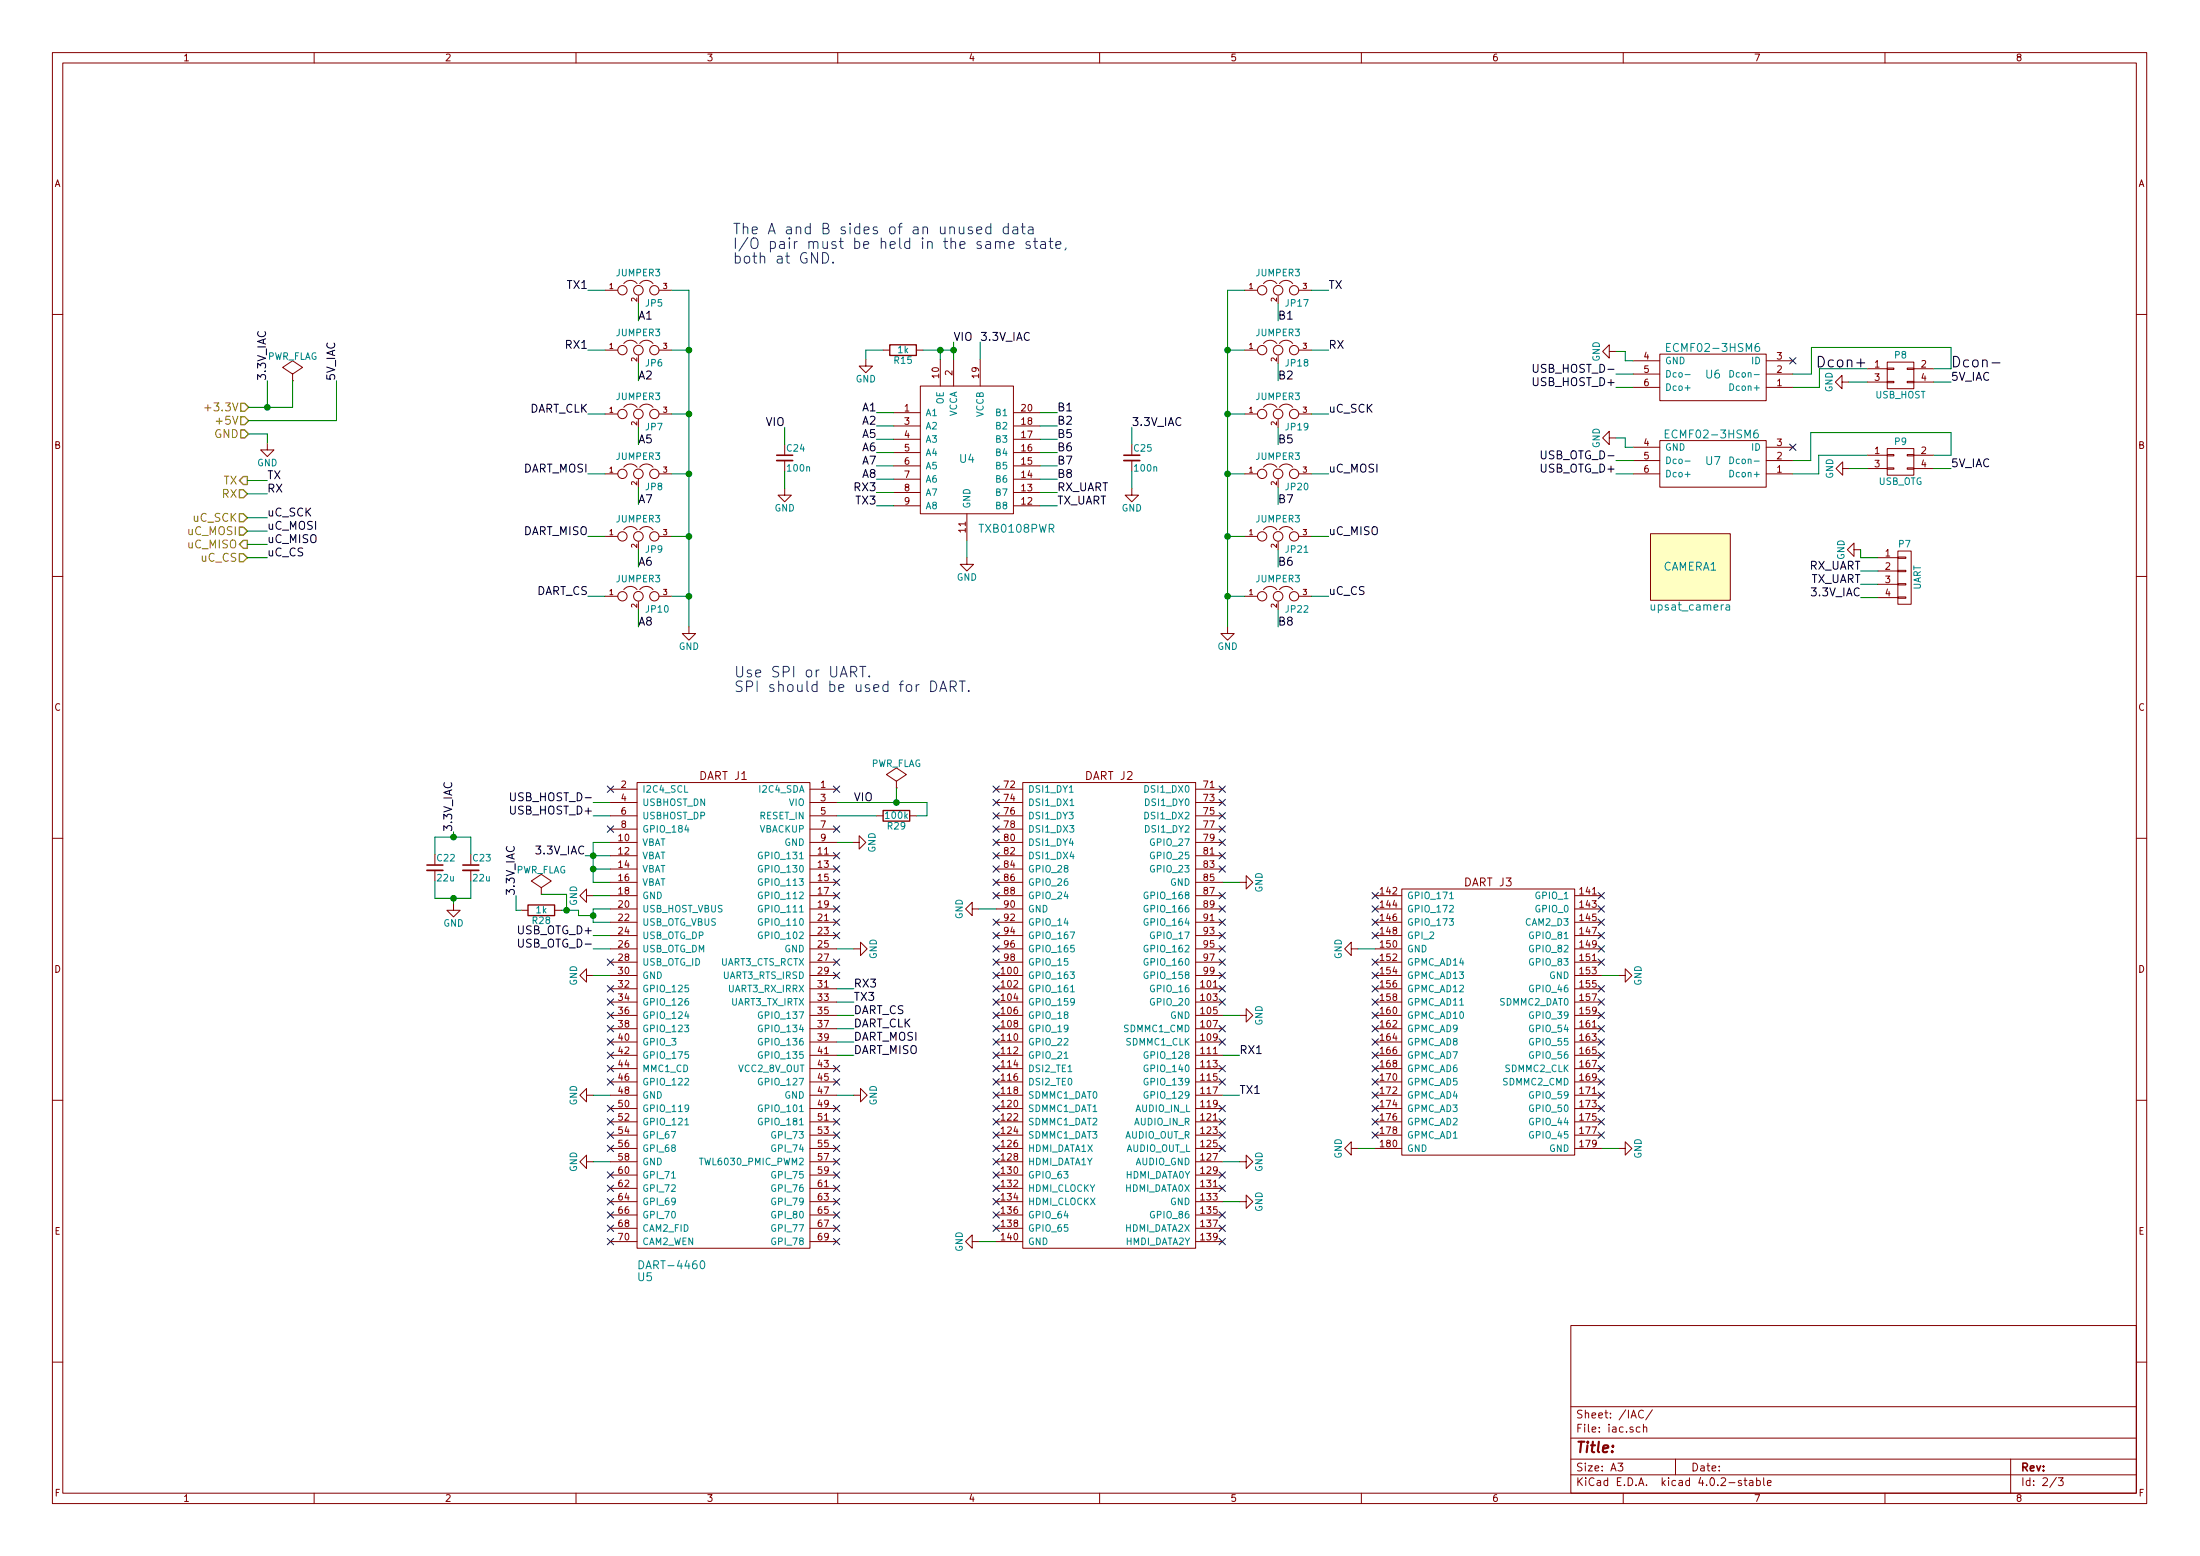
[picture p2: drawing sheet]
EESchema Schematic File Version 2
LIBS:obc_upsat
LIBS:Oscillators
LIBS:stm32
LIBS:power
LIBS:device
LIBS:transistors
LIBS:conn
LIBS:linear
LIBS:regul
LIBS:74xx
LIBS:cmos4000
LIBS:adc-dac
LIBS:memory
LIBS:xilinx
LIBS:microcontrollers
LIBS:dsp
LIBS:microchip
LIBS:analog_switches
LIBS:motorola
LIBS:texas
LIBS:intel
LIBS:audio
LIBS:interface
LIBS:digital-audio
LIBS:philips
LIBS:display
LIBS:cypress
LIBS:siliconi
LIBS:opto
LIBS:atmel
LIBS:contrib
LIBS:valves
LIBS:obc-cache
EELAYER 25 0
EELAYER END
$Descr A3 16535 11693
encoding utf-8
Sheet 2 3
Title ""
Date ""
Rev ""
Comp ""
Comment1 ""
Comment2 ""
Comment3 ""
Comment4 ""
$EndDescr
Text HLabel 1870 3060 0    60   Input ~ 0
+3.3V
Text HLabel 1870 3160 0    60   Input ~ 0
+5V
Text HLabel 1870 3260 0    60   Input ~ 0
GND
Text HLabel 1860 3610 0    60   Output ~ 0
TX
Text HLabel 1860 3710 0    60   Input ~ 0
RX
$Comp
L GND #PWR073
U 1 1
P 2010 3330
F 0 "#PWR073" H 2010 3080 50  0001 C CNN
F 1 "GND" H 2010 3180 50  0000 C CNN
F 2 "" H 2010 3330 50  0000 C CNN
F 3 "" H 2010 3330 50  0000 C CNN
	1    2010 3330
	1    0    0    -1  
$EndComp
$Comp
L CONN_01X04 P7
U 1 1
P 14320 4340
F 0 "P7" H 14320 4590 50  0000 C CNN
F 1 "UART" V 14420 4340 50  0000 C CNN
F 2 "Pin_Headers:Pin_Header_Straight_1x04" H 14320 4340 50  0001 C CNN
F 3 "" H 14320 4340 50  0000 C CNN
	1    14320 4340
	1    0    0    -1  
$EndComp
$Comp
L ECMF02-3HSM6 U6
U 1 1
P 12880 2810
F 0 "U6" H 12880 2810 60  0000 C CNN
F 1 "ECMF02-3HSM6" H 12880 2610 60  0000 C CNN
F 2 "obc_upsat:ECMF02-3HSM6" H 12880 2710 60  0001 C CNN
F 3 "" H 12880 2710 60  0000 C CNN
F 4 "ECMF02-3HSM6" H 12880 2810 60  0001 C CNN "Mnf."
	1    12880 2810
	-1   0    0    1   
$EndComp
$Comp
L ECMF02-3HSM6 U7
U 1 1
P 12880 3460
F 0 "U7" H 12880 3460 60  0000 C CNN
F 1 "ECMF02-3HSM6" H 12890 3260 60  0000 C CNN
F 2 "obc_upsat:ECMF02-3HSM6" H 12880 3360 60  0001 C CNN
F 3 "" H 12880 3360 60  0000 C CNN
	1    12880 3460
	-1   0    0    1   
$EndComp
Text Label 9990 2180 0    60   ~ 0
TX
Text Label 9990 2630 0    60   ~ 0
RX
$Comp
L GND #PWR074
U 1 1
P 13990 4130
F 0 "#PWR074" H 13990 3880 50  0001 C CNN
F 1 "GND" H 13990 3980 50  0000 C CNN
F 2 "" H 13990 4130 50  0000 C CNN
F 3 "" H 13990 4130 50  0000 C CNN
	1    13990 4130
	0    1    1    0   
$EndComp
$Comp
L GND #PWR075
U 1 1
P 7270 4190
F 0 "#PWR075" H 7270 3940 50  0001 C CNN
F 1 "GND" H 7270 4040 50  0000 C CNN
F 2 "" H 7270 4190 50  0000 C CNN
F 3 "" H 7270 4190 50  0000 C CNN
	1    7270 4190
	1    0    0    -1  
$EndComp
$Comp
L C_Small C25
U 1 1
P 8510 3440
F 0 "C25" H 8520 3510 50  0000 L CNN
F 1 "100n" H 8520 3360 50  0000 L CNN
F 2 "Capacitors_SMD:C_0603_HandSoldering" H 8510 3440 50  0001 C CNN
F 3 "" H 8510 3440 50  0000 C CNN
	1    8510 3440
	1    0    0    -1  
$EndComp
$Comp
L GND #PWR076
U 1 1
P 8510 3670
F 0 "#PWR076" H 8510 3420 50  0001 C CNN
F 1 "GND" H 8510 3520 50  0000 C CNN
F 2 "" H 8510 3670 50  0000 C CNN
F 3 "" H 8510 3670 50  0000 C CNN
	1    8510 3670
	1    0    0    -1  
$EndComp
$Comp
L C_Small C24
U 1 1
P 5900 3440
F 0 "C24" H 5910 3510 50  0000 L CNN
F 1 "100n" H 5910 3360 50  0000 L CNN
F 2 "Capacitors_SMD:C_0603_HandSoldering" H 5900 3440 50  0001 C CNN
F 3 "" H 5900 3440 50  0000 C CNN
	1    5900 3440
	1    0    0    -1  
$EndComp
$Comp
L GND #PWR077
U 1 1
P 5900 3670
F 0 "#PWR077" H 5900 3420 50  0001 C CNN
F 1 "GND" H 5900 3520 50  0000 C CNN
F 2 "" H 5900 3670 50  0000 C CNN
F 3 "" H 5900 3670 50  0000 C CNN
	1    5900 3670
	1    0    0    -1  
$EndComp
Text Label 6420 6030 0    60   ~ 0
VIO
Text Label 5900 3210 2    60   ~ 0
VIO
$Comp
L R R29
U 1 1
P 6740 6130
F 0 "R29" V 6820 6130 50  0000 C CNN
F 1 "100k" V 6740 6130 50  0000 C CNN
F 2 "Resistors_SMD:R_0603_HandSoldering" V 6670 6130 50  0001 C CNN
F 3 "" H 6740 6130 50  0000 C CNN
	1    6740 6130
	0    1    1    0   
$EndComp
$Comp
L GND #PWR078
U 1 1
P 4460 6730
F 0 "#PWR078" H 4460 6480 50  0001 C CNN
F 1 "GND" H 4460 6580 50  0000 C CNN
F 2 "" H 4460 6730 50  0000 C CNN
F 3 "" H 4460 6730 50  0000 C CNN
	1    4460 6730
	0    1    1    0   
$EndComp
$Comp
L GND #PWR079
U 1 1
P 4460 7330
F 0 "#PWR079" H 4460 7080 50  0001 C CNN
F 1 "GND" H 4460 7180 50  0000 C CNN
F 2 "" H 4460 7330 50  0000 C CNN
F 3 "" H 4460 7330 50  0000 C CNN
	1    4460 7330
	0    1    1    0   
$EndComp
$Comp
L GND #PWR080
U 1 1
P 4460 8230
F 0 "#PWR080" H 4460 7980 50  0001 C CNN
F 1 "GND" H 4460 8080 50  0000 C CNN
F 2 "" H 4460 8230 50  0000 C CNN
F 3 "" H 4460 8230 50  0000 C CNN
	1    4460 8230
	0    1    1    0   
$EndComp
$Comp
L GND #PWR081
U 1 1
P 4460 8730
F 0 "#PWR081" H 4460 8480 50  0001 C CNN
F 1 "GND" H 4460 8580 50  0000 C CNN
F 2 "" H 4460 8730 50  0000 C CNN
F 3 "" H 4460 8730 50  0000 C CNN
	1    4460 8730
	0    1    1    0   
$EndComp
$Comp
L GND #PWR082
U 1 1
P 6410 6330
F 0 "#PWR082" H 6410 6080 50  0001 C CNN
F 1 "GND" H 6410 6180 50  0000 C CNN
F 2 "" H 6410 6330 50  0000 C CNN
F 3 "" H 6410 6330 50  0000 C CNN
	1    6410 6330
	0    -1   -1   0   
$EndComp
$Comp
L GND #PWR083
U 1 1
P 6420 7130
F 0 "#PWR083" H 6420 6880 50  0001 C CNN
F 1 "GND" H 6420 6980 50  0000 C CNN
F 2 "" H 6420 7130 50  0000 C CNN
F 3 "" H 6420 7130 50  0000 C CNN
	1    6420 7130
	0    -1   -1   0   
$EndComp
$Comp
L GND #PWR084
U 1 1
P 6420 8230
F 0 "#PWR084" H 6420 7980 50  0001 C CNN
F 1 "GND" H 6420 8080 50  0000 C CNN
F 2 "" H 6420 8230 50  0000 C CNN
F 3 "" H 6420 8230 50  0000 C CNN
	1    6420 8230
	0    -1   -1   0   
$EndComp
$Comp
L GND #PWR085
U 1 1
P 7360 9330
F 0 "#PWR085" H 7360 9080 50  0001 C CNN
F 1 "GND" H 7360 9180 50  0000 C CNN
F 2 "" H 7360 9330 50  0000 C CNN
F 3 "" H 7360 9330 50  0000 C CNN
	1    7360 9330
	0    1    1    0   
$EndComp
$Comp
L GND #PWR086
U 1 1
P 7360 6830
F 0 "#PWR086" H 7360 6580 50  0001 C CNN
F 1 "GND" H 7360 6680 50  0000 C CNN
F 2 "" H 7360 6830 50  0000 C CNN
F 3 "" H 7360 6830 50  0000 C CNN
	1    7360 6830
	0    1    1    0   
$EndComp
$Comp
L GND #PWR087
U 1 1
P 9320 6630
F 0 "#PWR087" H 9320 6380 50  0001 C CNN
F 1 "GND" H 9320 6480 50  0000 C CNN
F 2 "" H 9320 6630 50  0000 C CNN
F 3 "" H 9320 6630 50  0000 C CNN
	1    9320 6630
	0    -1   -1   0   
$EndComp
$Comp
L GND #PWR088
U 1 1
P 9320 7630
F 0 "#PWR088" H 9320 7380 50  0001 C CNN
F 1 "GND" H 9320 7480 50  0000 C CNN
F 2 "" H 9320 7630 50  0000 C CNN
F 3 "" H 9320 7630 50  0000 C CNN
	1    9320 7630
	0    -1   -1   0   
$EndComp
$Comp
L GND #PWR089
U 1 1
P 9320 8730
F 0 "#PWR089" H 9320 8480 50  0001 C CNN
F 1 "GND" H 9320 8580 50  0000 C CNN
F 2 "" H 9320 8730 50  0000 C CNN
F 3 "" H 9320 8730 50  0000 C CNN
	1    9320 8730
	0    -1   -1   0   
$EndComp
$Comp
L GND #PWR090
U 1 1
P 9320 9030
F 0 "#PWR090" H 9320 8780 50  0001 C CNN
F 1 "GND" H 9320 8880 50  0000 C CNN
F 2 "" H 9320 9030 50  0000 C CNN
F 3 "" H 9320 9030 50  0000 C CNN
	1    9320 9030
	0    -1   -1   0   
$EndComp
$Comp
L GND #PWR091
U 1 1
P 12170 8630
F 0 "#PWR091" H 12170 8380 50  0001 C CNN
F 1 "GND" H 12170 8480 50  0000 C CNN
F 2 "" H 12170 8630 50  0000 C CNN
F 3 "" H 12170 8630 50  0000 C CNN
	1    12170 8630
	0    -1   -1   0   
$EndComp
$Comp
L GND #PWR092
U 1 1
P 12170 7330
F 0 "#PWR092" H 12170 7080 50  0001 C CNN
F 1 "GND" H 12170 7180 50  0000 C CNN
F 2 "" H 12170 7330 50  0000 C CNN
F 3 "" H 12170 7330 50  0000 C CNN
	1    12170 7330
	0    -1   -1   0   
$EndComp
$Comp
L GND #PWR093
U 1 1
P 10210 7130
F 0 "#PWR093" H 10210 6880 50  0001 C CNN
F 1 "GND" H 10210 6980 50  0000 C CNN
F 2 "" H 10210 7130 50  0000 C CNN
F 3 "" H 10210 7130 50  0000 C CNN
	1    10210 7130
	0    1    1    0   
$EndComp
$Comp
L GND #PWR094
U 1 1
P 10210 8630
F 0 "#PWR094" H 10210 8380 50  0001 C CNN
F 1 "GND" H 10210 8480 50  0000 C CNN
F 2 "" H 10210 8630 50  0000 C CNN
F 3 "" H 10210 8630 50  0000 C CNN
	1    10210 8630
	0    1    1    0   
$EndComp
Text Label 9320 7930 0    60   ~ 0
RX1
Text Label 9320 8230 0    60   ~ 0
TX1
Text Label 6420 7430 0    60   ~ 0
RX3
Text Label 6420 7530 0    60   ~ 0
TX3
NoConn ~ 13480 3360
NoConn ~ 13480 2710
$Comp
L GND #PWR095
U 1 1
P 12150 2640
F 0 "#PWR095" H 12150 2390 50  0001 C CNN
F 1 "GND" H 12150 2490 50  0000 C CNN
F 2 "" H 12150 2640 50  0000 C CNN
F 3 "" H 12150 2640 50  0000 C CNN
	1    12150 2640
	0    1    1    0   
$EndComp
$Comp
L GND #PWR096
U 1 1
P 12150 3290
F 0 "#PWR096" H 12150 3040 50  0001 C CNN
F 1 "GND" H 12150 3140 50  0000 C CNN
F 2 "" H 12150 3290 50  0000 C CNN
F 3 "" H 12150 3290 50  0000 C CNN
	1    12150 3290
	0    1    1    0   
$EndComp
NoConn ~ 12040 6730
NoConn ~ 12040 6830
NoConn ~ 12040 6930
NoConn ~ 12040 7030
NoConn ~ 12040 7130
NoConn ~ 12040 7230
NoConn ~ 12040 7430
NoConn ~ 12040 7530
NoConn ~ 12040 7630
NoConn ~ 12040 7730
NoConn ~ 12040 7830
NoConn ~ 12040 7930
NoConn ~ 12040 8030
NoConn ~ 12040 8130
NoConn ~ 12040 8230
NoConn ~ 12040 8330
NoConn ~ 12040 8430
NoConn ~ 12040 8530
NoConn ~ 10340 8530
NoConn ~ 10340 8430
NoConn ~ 10340 8330
NoConn ~ 10340 8230
NoConn ~ 10340 8130
NoConn ~ 10340 8030
NoConn ~ 10340 7930
NoConn ~ 10340 7830
NoConn ~ 10340 7730
NoConn ~ 10340 7630
NoConn ~ 10340 7530
NoConn ~ 10340 7430
NoConn ~ 10340 7330
NoConn ~ 10340 7230
NoConn ~ 10340 7030
NoConn ~ 10340 6930
NoConn ~ 10340 6830
NoConn ~ 10340 6730
NoConn ~ 9190 5930
NoConn ~ 9190 6030
NoConn ~ 9190 6130
NoConn ~ 9190 6230
NoConn ~ 9190 6330
NoConn ~ 9190 6430
NoConn ~ 9190 6530
NoConn ~ 9190 6730
NoConn ~ 9190 6830
NoConn ~ 9190 6930
NoConn ~ 9190 7030
NoConn ~ 9190 7130
NoConn ~ 9190 7230
NoConn ~ 9190 7330
NoConn ~ 9190 7430
NoConn ~ 9190 7530
NoConn ~ 9190 7730
NoConn ~ 9190 7830
NoConn ~ 9190 8030
NoConn ~ 9190 8130
NoConn ~ 9190 8330
NoConn ~ 9190 8430
NoConn ~ 9190 8530
NoConn ~ 9190 8630
NoConn ~ 9190 8830
NoConn ~ 9190 8930
NoConn ~ 9190 9130
NoConn ~ 9190 9230
NoConn ~ 9190 9330
NoConn ~ 7490 9230
NoConn ~ 7490 9130
NoConn ~ 7490 9030
NoConn ~ 7490 8930
NoConn ~ 7490 8830
NoConn ~ 7490 8730
NoConn ~ 7490 8630
NoConn ~ 7490 8530
NoConn ~ 7490 8430
NoConn ~ 7490 8330
NoConn ~ 7490 8230
NoConn ~ 7490 8130
NoConn ~ 7490 8030
NoConn ~ 7490 7930
NoConn ~ 7490 7830
NoConn ~ 7490 7730
NoConn ~ 7490 7630
NoConn ~ 7490 7530
NoConn ~ 7490 7430
NoConn ~ 7490 7330
NoConn ~ 7490 7230
NoConn ~ 7490 7130
NoConn ~ 7490 7030
NoConn ~ 7490 6930
NoConn ~ 7490 6730
NoConn ~ 7490 6630
NoConn ~ 7490 6530
NoConn ~ 7490 6430
NoConn ~ 7490 6330
NoConn ~ 7490 6230
NoConn ~ 7490 6130
NoConn ~ 7490 6030
NoConn ~ 7490 5930
NoConn ~ 6290 9330
NoConn ~ 6290 9230
NoConn ~ 6290 9130
NoConn ~ 6290 9030
NoConn ~ 6290 8930
NoConn ~ 6290 8830
NoConn ~ 6290 8730
NoConn ~ 6290 8630
NoConn ~ 6290 8530
NoConn ~ 6290 8430
NoConn ~ 6290 8330
NoConn ~ 6290 8130
NoConn ~ 6290 8030
NoConn ~ 6290 7330
NoConn ~ 6290 7230
NoConn ~ 6290 7030
NoConn ~ 6290 6930
NoConn ~ 6290 6830
NoConn ~ 6290 6730
NoConn ~ 6290 6630
NoConn ~ 6290 6530
NoConn ~ 6290 6430
NoConn ~ 6290 5930
NoConn ~ 4590 5930
NoConn ~ 4590 6230
NoConn ~ 4590 7430
NoConn ~ 4590 7530
NoConn ~ 4590 7630
NoConn ~ 4590 7730
NoConn ~ 4590 7830
NoConn ~ 4590 7930
NoConn ~ 4590 8030
NoConn ~ 4590 8130
NoConn ~ 4590 8330
NoConn ~ 4590 8430
NoConn ~ 4590 8530
NoConn ~ 4590 8630
NoConn ~ 4590 8830
NoConn ~ 4590 8930
NoConn ~ 4590 9030
NoConn ~ 4590 9130
NoConn ~ 4590 9230
NoConn ~ 4590 9330
Text Label 4460 7030 2    60   ~ 0
USB_OTG_D+
Text Label 4460 7130 2    60   ~ 0
USB_OTG_D-
Text Label 4460 6030 2    60   ~ 0
USB_HOST_D-
Text Label 4460 6130 2    60   ~ 0
USB_HOST_D+
Text Label 12150 2810 2    60   ~ 0
USB_HOST_D-
Text Label 12150 2910 2    60   ~ 0
USB_HOST_D+
Text Label 12150 3460 2    60   ~ 0
USB_OTG_D-
Text Label 12150 3560 2    60   ~ 0
USB_OTG_D+
Text Label 2010 3610 0    60   ~ 0
TX
Text Label 2010 3710 0    60   ~ 0
RX
$Comp
L C_Small C22
U 1 1
P 3270 6520
F 0 "C22" H 3280 6590 50  0000 L CNN
F 1 "22u" H 3280 6440 50  0000 L CNN
F 2 "Capacitors_SMD:C_0603_HandSoldering" H 3270 6520 50  0001 C CNN
F 3 "" H 3270 6520 50  0000 C CNN
F 4 "GRM188R60J226MEA0D" H 3270 6520 60  0001 C CNN "Mnf."
	1    3270 6520
	1    0    0    -1  
$EndComp
$Comp
L C_Small C23
U 1 1
P 3540 6520
F 0 "C23" H 3550 6590 50  0000 L CNN
F 1 "22u" H 3550 6440 50  0000 L CNN
F 2 "Capacitors_SMD:C_0603_HandSoldering" H 3540 6520 50  0001 C CNN
F 3 "" H 3540 6520 50  0000 C CNN
	1    3540 6520
	1    0    0    -1  
$EndComp
$Comp
L GND #PWR097
U 1 1
P 3410 6790
F 0 "#PWR097" H 3410 6540 50  0001 C CNN
F 1 "GND" H 3410 6640 50  0000 C CNN
F 2 "" H 3410 6790 50  0000 C CNN
F 3 "" H 3410 6790 50  0000 C CNN
	1    3410 6790
	1    0    0    -1  
$EndComp
$Comp
L R R28
U 1 1
P 4070 6840
F 0 "R28" V 4150 6840 50  0000 C CNN
F 1 "1k" V 4070 6840 50  0000 C CNN
F 2 "Resistors_SMD:R_0603_HandSoldering" V 4000 6840 50  0001 C CNN
F 3 "" H 4070 6840 50  0000 C CNN
F 4 "CRCW06031K00FKEA" V 4070 6840 60  0001 C CNN "Mnf."
	1    4070 6840
	0    1    1    0   
$EndComp
Text Label 6590 3700 2    60   ~ 0
RX3
Text Label 6590 3800 2    60   ~ 0
TX3
Text Label 4420 2630 2    60   ~ 0
RX1
Text Label 13990 4290 2    60   ~ 0
RX_UART
Text Label 13990 4390 2    60   ~ 0
TX_UART
Text Label 7950 3700 0    60   ~ 0
RX_UART
Text Label 7950 3800 0    60   ~ 0
TX_UART
NoConn ~ 4590 7230
$Comp
L upsat_camera CAMERA1
U 1 1
P 12710 4260
F 0 "CAMERA1" H 12710 4260 60  0000 C CNN
F 1 "upsat_camera" H 12710 3960 60  0000 C CNN
F 2 "obc_upsat:upsat_camera" H 12710 4260 60  0001 C CNN
F 3 "" H 12710 4260 60  0000 C CNN
	1    12710 4260
	1    0    0    -1  
$EndComp
Text Label 2010 2860 1    60   ~ 0
3.3V_IAC
Text Label 13990 4490 2    60   ~ 0
3.3V_IAC
Text Label 7370 2570 0    60   ~ 0
3.3V_IAC
Text Label 8510 3210 0    60   ~ 0
3.3V_IAC
Text Label 3880 6730 1    60   ~ 0
3.3V_IAC
Text Label 3410 6250 1    60   ~ 0
3.3V_IAC
Text Label 4400 6430 2    60   ~ 0
3.3V_IAC
Text Label 2530 2860 1    60   ~ 0
5V_IAC
Text Label 14670 3520 0    60   ~ 0
5V_IAC
$Comp
L PWR_FLAG #FLG098
U 1 1
P 2200 2860
F 0 "#FLG098" H 2200 2955 50  0001 C CNN
F 1 "PWR_FLAG" H 2200 3040 50  0000 C CNN
F 2 "" H 2200 2860 50  0000 C CNN
F 3 "" H 2200 2860 50  0000 C CNN
	1    2200 2860
	1    0    0    -1  
$EndComp
$Comp
L CONN_02X02 P9
U 1 1
P 14290 3470
F 0 "P9" H 14290 3620 50  0000 C CNN
F 1 "USB_OTG" H 14290 3320 50  0000 C CNN
F 2 "obc_upsat:hrs-df11-4dp-2dsa" H 14290 2270 50  0001 C CNN
F 3 "" H 14290 2270 50  0000 C CNN
	1    14290 3470
	1    0    0    -1  
$EndComp
Text Label 14670 2870 0    60   ~ 0
5V_IAC
$Comp
L CONN_02X02 P8
U 1 1
P 14290 2820
F 0 "P8" H 14290 2970 50  0000 C CNN
F 1 "USB_HOST" H 14290 2670 50  0000 C CNN
F 2 "obc_upsat:hrs-df11-4dp-2dsa" H 14290 1620 50  0001 C CNN
F 3 "" H 14290 1620 50  0000 C CNN
	1    14290 2820
	1    0    0    -1  
$EndComp
$Comp
L GND #PWR099
U 1 1
P 13905 3520
F 0 "#PWR099" H 13905 3270 50  0001 C CNN
F 1 "GND" H 13905 3370 50  0000 C CNN
F 2 "" H 13905 3520 50  0000 C CNN
F 3 "" H 13905 3520 50  0000 C CNN
	1    13905 3520
	0    1    1    0   
$EndComp
$Comp
L GND #PWR0100
U 1 1
P 13900 2870
F 0 "#PWR0100" H 13900 2620 50  0001 C CNN
F 1 "GND" H 13900 2720 50  0000 C CNN
F 2 "" H 13900 2870 50  0000 C CNN
F 3 "" H 13900 2870 50  0000 C CNN
	1    13900 2870
	0    1    1    0   
$EndComp
$Comp
L TXB0108PWR U4
U 1 1
P 7270 3450
F 0 "U4" H 7270 3450 60  0000 C CNN
F 1 "TXB0108PWR" H 7645 2925 60  0000 C CNN
F 2 "Housings_SSOP:TSSOP-20_4.4x6.5mm_Pitch0.65mm" H 7270 3450 60  0001 C CNN
F 3 "" H 7270 3450 60  0000 C CNN
F 4 "TXB0108PWR" H 7270 3450 60  0001 C CNN "Mnf."
	1    7270 3450
	1    0    0    -1  
$EndComp
$Comp
L R R15
U 1 1
P 6790 2630
F 0 "R15" V 6870 2630 50  0000 C CNN
F 1 "1k" V 6790 2630 50  0000 C CNN
F 2 "Resistors_SMD:R_0603_HandSoldering" V 6720 2630 50  0001 C CNN
F 3 "" H 6790 2630 50  0000 C CNN
	1    6790 2630
	0    1    1    0   
$EndComp
Text Label 7170 2570 0    60   ~ 0
VIO
$Comp
L GND #PWR0101
U 1 1
P 6510 2700
F 0 "#PWR0101" H 6510 2450 50  0001 C CNN
F 1 "GND" H 6510 2550 50  0000 C CNN
F 2 "" H 6510 2700 50  0000 C CNN
F 3 "" H 6510 2700 50  0000 C CNN
	1    6510 2700
	1    0    0    -1  
$EndComp
Text Label 4420 3110 2    60   ~ 0
DART_CLK
Text Label 4420 3560 2    60   ~ 0
DART_MOSI
Text Label 4420 4030 2    60   ~ 0
DART_MISO
Text Label 4420 4480 2    60   ~ 0
DART_CS
Wire Wire Line
	1870 3060 2200 3060
Wire Wire Line
	2010 3060 2010 2860
Wire Wire Line
	1870 3160 2530 3160
Wire Wire Line
	2530 3160 2530 2860
Wire Wire Line
	1870 3260 2010 3260
Wire Wire Line
	2010 3260 2010 3330
Wire Wire Line
	1860 3610 2010 3610
Wire Wire Line
	1860 3710 2010 3710
Wire Wire Line
	14120 4190 13990 4190
Wire Wire Line
	13990 4190 13990 4130
Wire Wire Line
	8510 3340 8510 3210
Wire Wire Line
	8510 3540 8510 3670
Wire Wire Line
	5900 3540 5900 3670
Wire Wire Line
	6290 6030 6970 6030
Wire Wire Line
	6290 6130 6590 6130
Wire Wire Line
	6970 6030 6970 6130
Wire Wire Line
	6970 6130 6890 6130
Wire Wire Line
	4590 6730 4460 6730
Wire Wire Line
	4590 7330 4460 7330
Wire Wire Line
	4590 8230 4460 8230
Wire Wire Line
	4590 8730 4460 8730
Wire Wire Line
	6290 8230 6420 8230
Wire Wire Line
	6290 7130 6420 7130
Wire Wire Line
	6290 6330 6410 6330
Wire Wire Line
	7490 6830 7360 6830
Wire Wire Line
	7490 9330 7360 9330
Wire Wire Line
	9190 6630 9320 6630
Wire Wire Line
	9190 7630 9320 7630
Wire Wire Line
	9190 9030 9320 9030
Wire Wire Line
	9190 8730 9320 8730
Wire Wire Line
	10340 8630 10210 8630
Wire Wire Line
	10340 7130 10210 7130
Wire Wire Line
	12040 8630 12170 8630
Wire Wire Line
	12040 7330 12170 7330
Wire Wire Line
	4590 6330 4460 6330
Wire Wire Line
	4460 6630 4590 6630
Wire Wire Line
	6290 7430 6420 7430
Wire Wire Line
	6290 7530 6420 7530
Wire Wire Line
	4590 6830 4460 6830
Wire Wire Line
	4460 6930 4590 6930
Wire Wire Line
	4400 6430 4590 6430
Wire Wire Line
	4590 7030 4460 7030
Wire Wire Line
	4590 7130 4460 7130
Wire Wire Line
	4590 6030 4460 6030
Wire Wire Line
	4590 6130 4460 6130
Wire Wire Line
	9190 7930 9320 7930
Wire Wire Line
	9190 8230 9320 8230
Wire Wire Line
	12280 2810 12150 2810
Wire Wire Line
	12280 3460 12150 3460
Wire Wire Line
	12280 3560 12150 3560
Wire Wire Line
	12280 2910 12150 2910
Wire Wire Line
	12280 2710 12220 2710
Wire Wire Line
	12220 2710 12220 2640
Wire Wire Line
	12220 2640 12150 2640
Wire Wire Line
	12280 3360 12220 3360
Wire Wire Line
	12220 3360 12220 3290
Wire Wire Line
	12220 3290 12150 3290
Wire Wire Line
	3270 6620 3270 6750
Wire Wire Line
	3270 6750 3540 6750
Wire Wire Line
	3540 6750 3540 6620
Wire Wire Line
	3270 6420 3270 6290
Wire Wire Line
	3270 6290 3540 6290
Wire Wire Line
	3540 6290 3540 6420
Wire Wire Line
	3410 6250 3410 6290
Connection ~ 3410 6290
Wire Wire Line
	3410 6790 3410 6750
Connection ~ 3410 6750
Wire Wire Line
	4460 6830 4460 6930
Wire Wire Line
	4460 6880 4350 6880
Wire Wire Line
	4350 6880 4350 6840
Wire Wire Line
	4350 6840 4220 6840
Connection ~ 4460 6880
Wire Wire Line
	3920 6840 3880 6840
Wire Wire Line
	3880 6840 3880 6730
Wire Wire Line
	4460 6330 4460 6630
Connection ~ 4460 6430
Wire Wire Line
	4590 6530 4460 6530
Connection ~ 4460 6530
Wire Wire Line
	2200 3060 2200 2860
Connection ~ 2010 3060
Wire Wire Line
	14540 3520 14670 3520
Wire Wire Line
	14540 3420 14670 3420
Wire Wire Line
	14540 2870 14670 2870
Wire Wire Line
	14540 2770 14670 2770
Wire Wire Line
	13675 3560 13480 3560
Wire Wire Line
	13675 3420 13675 3560
Wire Wire Line
	13480 3460 13615 3460
Wire Wire Line
	13615 3460 13615 3250
Wire Wire Line
	14670 3420 14670 3250
Wire Wire Line
	14670 2770 14670 2610
Wire Wire Line
	14670 2610 13620 2610
Wire Wire Line
	13620 2610 13620 2810
Wire Wire Line
	13620 2810 13480 2810
Wire Wire Line
	14040 3520 13905 3520
Wire Wire Line
	14040 2770 13680 2770
Wire Wire Line
	13680 2770 13680 2910
Wire Wire Line
	13680 2910 13480 2910
Wire Wire Line
	14040 2870 13900 2870
Wire Wire Line
	7170 2570 7170 2700
Wire Wire Line
	7370 2700 7370 2570
Wire Wire Line
	5900 3210 5900 3340
Wire Wire Line
	6940 2630 7170 2630
Wire Wire Line
	6640 2630 6510 2630
Wire Wire Line
	6510 2630 6510 2700
Connection ~ 7170 2630
Wire Wire Line
	7270 4190 7270 4060
Wire Wire Line
	6720 3100 6590 3100
Wire Wire Line
	6720 3200 6590 3200
Wire Wire Line
	6720 3300 6590 3300
Wire Wire Line
	6720 3400 6590 3400
Wire Wire Line
	6720 3500 6590 3500
Wire Wire Line
	6720 3600 6590 3600
Wire Wire Line
	6720 3700 6590 3700
Wire Wire Line
	6720 3800 6590 3800
Wire Wire Line
	7820 3800 7950 3800
Wire Wire Line
	7820 3700 7950 3700
Wire Wire Line
	7820 3600 7950 3600
Wire Wire Line
	7820 3500 7950 3500
Wire Wire Line
	7820 3400 7950 3400
Wire Wire Line
	7820 3300 7950 3300
Wire Wire Line
	7820 3200 7950 3200
Wire Wire Line
	7820 3100 7950 3100
Wire Wire Line
	6290 7630 6420 7630
Text Label 6420 7630 0    60   ~ 0
DART_CS
Wire Wire Line
	6290 7730 6420 7730
Wire Wire Line
	6290 7830 6420 7830
Wire Wire Line
	6290 7930 6420 7930
Text Label 6420 7730 0    60   ~ 0
DART_CLK
Text Label 6420 7830 0    60   ~ 0
DART_MOSI
Text Label 6420 7930 0    60   ~ 0
DART_MISO
Text Label 9990 3110 0    60   ~ 0
uC_SCK
Text Label 9990 3560 0    60   ~ 0
uC_MOSI
Text Label 9990 4030 0    60   ~ 0
uC_MISO
Text Label 9990 4480 0    60   ~ 0
uC_CS
Text HLabel 1860 3890 0    60   Input ~ 0
uC_SCK
Text HLabel 1860 3990 0    60   Input ~ 0
uC_MOSI
Text HLabel 1860 4090 0    60   Output ~ 0
uC_MISO
Text HLabel 1860 4190 0    60   Input ~ 0
uC_CS
Wire Wire Line
	1860 3890 2010 3890
Wire Wire Line
	1860 3990 2010 3990
Wire Wire Line
	1860 4090 2010 4090
Wire Wire Line
	1860 4190 2010 4190
Text Label 2010 3890 0    60   ~ 0
uC_SCK
Text Label 2010 3990 0    60   ~ 0
uC_MOSI
Text Label 2010 4090 0    60   ~ 0
uC_MISO
Text Label 2010 4190 0    60   ~ 0
uC_CS
Wire Wire Line
	14670 3250 13615 3250
Wire Wire Line
	14040 3420 13675 3420
$Comp
L JUMPER3 JP5
U 1 1
P 4800 2180
F 0 "JP5" H 4850 2080 50  0000 L CNN
F 1 "JUMPER3" H 4800 2280 50  0000 C BNN
F 2 "obc_upsat:3-way_bridge_0603" H 4800 2180 50  0001 C CNN
F 3 "" H 4800 2180 50  0000 C CNN
	1    4800 2180
	1    0    0    -1  
$EndComp
Text Label 7950 3300 0    60   ~ 0
B5
Text Label 7950 3400 0    60   ~ 0
B6
Text Label 7950 3500 0    60   ~ 0
B7
Text Label 7950 3600 0    60   ~ 0
B8
Text Label 6590 3600 2    60   ~ 0
A8
Text Label 6590 3500 2    60   ~ 0
A7
Text Label 6590 3400 2    60   ~ 0
A6
Text Label 6590 3300 2    60   ~ 0
A5
Text Label 6590 3200 2    60   ~ 0
A2
Text Label 6590 3100 2    60   ~ 0
A1
Text Label 7950 3200 0    60   ~ 0
B2
Text Label 7950 3100 0    60   ~ 0
B1
Wire Wire Line
	14120 4290 13990 4290
Wire Wire Line
	13990 4390 14120 4390
Wire Wire Line
	13990 4490 14120 4490
Wire Wire Line
	4550 2180 4420 2180
Wire Wire Line
	4800 2280 4800 2410
Wire Wire Line
	5050 2180 5180 2180
$Comp
L JUMPER3 JP6
U 1 1
P 4800 2630
F 0 "JP6" H 4850 2530 50  0000 L CNN
F 1 "JUMPER3" H 4800 2730 50  0000 C BNN
F 2 "obc_upsat:3-way_bridge_0603" H 4800 2630 50  0001 C CNN
F 3 "" H 4800 2630 50  0000 C CNN
	1    4800 2630
	1    0    0    -1  
$EndComp
Wire Wire Line
	4550 2630 4420 2630
Wire Wire Line
	4800 2730 4800 2860
Wire Wire Line
	5050 2630 5180 2630
$Comp
L JUMPER3 JP7
U 1 1
P 4800 3110
F 0 "JP7" H 4850 3010 50  0000 L CNN
F 1 "JUMPER3" H 4800 3210 50  0000 C BNN
F 2 "obc_upsat:3-way_bridge_0603" H 4800 3110 50  0001 C CNN
F 3 "" H 4800 3110 50  0000 C CNN
	1    4800 3110
	1    0    0    -1  
$EndComp
Wire Wire Line
	4550 3110 4420 3110
Wire Wire Line
	4800 3210 4800 3340
Wire Wire Line
	5180 3110 5050 3110
$Comp
L JUMPER3 JP8
U 1 1
P 4800 3560
F 0 "JP8" H 4850 3460 50  0000 L CNN
F 1 "JUMPER3" H 4800 3660 50  0000 C BNN
F 2 "obc_upsat:3-way_bridge_0603" H 4800 3560 50  0001 C CNN
F 3 "" H 4800 3560 50  0000 C CNN
	1    4800 3560
	1    0    0    -1  
$EndComp
Wire Wire Line
	4550 3560 4420 3560
Wire Wire Line
	4800 3660 4800 3790
Wire Wire Line
	5180 3560 5050 3560
$Comp
L JUMPER3 JP9
U 1 1
P 4800 4030
F 0 "JP9" H 4850 3930 50  0000 L CNN
F 1 "JUMPER3" H 4800 4130 50  0000 C BNN
F 2 "obc_upsat:3-way_bridge_0603" H 4800 4030 50  0001 C CNN
F 3 "" H 4800 4030 50  0000 C CNN
	1    4800 4030
	1    0    0    -1  
$EndComp
Wire Wire Line
	4550 4030 4420 4030
Wire Wire Line
	4800 4130 4800 4260
Wire Wire Line
	5180 4030 5050 4030
$Comp
L JUMPER3 JP10
U 1 1
P 4800 4480
F 0 "JP10" H 4850 4380 50  0000 L CNN
F 1 "JUMPER3" H 4800 4580 50  0000 C BNN
F 2 "obc_upsat:3-way_bridge_0603" H 4800 4480 50  0001 C CNN
F 3 "" H 4800 4480 50  0000 C CNN
	1    4800 4480
	1    0    0    -1  
$EndComp
Wire Wire Line
	4550 4480 4420 4480
Wire Wire Line
	4800 4580 4800 4710
Wire Wire Line
	5180 4480 5050 4480
$Comp
L JUMPER3 JP17
U 1 1
P 9610 2180
F 0 "JP17" H 9660 2080 50  0000 L CNN
F 1 "JUMPER3" H 9610 2280 50  0000 C BNN
F 2 "obc_upsat:3-way_bridge_0603" H 9610 2180 50  0001 C CNN
F 3 "" H 9610 2180 50  0000 C CNN
	1    9610 2180
	1    0    0    -1  
$EndComp
Wire Wire Line
	9360 2180 9230 2180
Wire Wire Line
	9610 2280 9610 2410
Wire Wire Line
	9860 2180 9990 2180
$Comp
L JUMPER3 JP18
U 1 1
P 9610 2630
F 0 "JP18" H 9660 2530 50  0000 L CNN
F 1 "JUMPER3" H 9610 2730 50  0000 C BNN
F 2 "obc_upsat:3-way_bridge_0603" H 9610 2630 50  0001 C CNN
F 3 "" H 9610 2630 50  0000 C CNN
	1    9610 2630
	1    0    0    -1  
$EndComp
Wire Wire Line
	9230 2630 9360 2630
Wire Wire Line
	9610 2730 9610 2860
Wire Wire Line
	9860 2630 9990 2630
$Comp
L JUMPER3 JP19
U 1 1
P 9610 3110
F 0 "JP19" H 9660 3010 50  0000 L CNN
F 1 "JUMPER3" H 9610 3210 50  0000 C BNN
F 2 "obc_upsat:3-way_bridge_0603" H 9610 3110 50  0001 C CNN
F 3 "" H 9610 3110 50  0000 C CNN
	1    9610 3110
	1    0    0    -1  
$EndComp
Wire Wire Line
	9230 3110 9360 3110
Wire Wire Line
	9610 3210 9610 3340
Wire Wire Line
	9860 3110 9990 3110
$Comp
L JUMPER3 JP20
U 1 1
P 9610 3560
F 0 "JP20" H 9660 3460 50  0000 L CNN
F 1 "JUMPER3" H 9610 3660 50  0000 C BNN
F 2 "obc_upsat:3-way_bridge_0603" H 9610 3560 50  0001 C CNN
F 3 "" H 9610 3560 50  0000 C CNN
	1    9610 3560
	1    0    0    -1  
$EndComp
Wire Wire Line
	9230 3560 9360 3560
Wire Wire Line
	9610 3660 9610 3790
Wire Wire Line
	9860 3560 9990 3560
$Comp
L JUMPER3 JP21
U 1 1
P 9610 4030
F 0 "JP21" H 9660 3930 50  0000 L CNN
F 1 "JUMPER3" H 9610 4130 50  0000 C BNN
F 2 "obc_upsat:3-way_bridge_0603" H 9610 4030 50  0001 C CNN
F 3 "" H 9610 4030 50  0000 C CNN
	1    9610 4030
	1    0    0    -1  
$EndComp
Wire Wire Line
	9230 4030 9360 4030
Wire Wire Line
	9610 4130 9610 4260
Wire Wire Line
	9860 4030 9990 4030
$Comp
L JUMPER3 JP22
U 1 1
P 9610 4480
F 0 "JP22" H 9660 4380 50  0000 L CNN
F 1 "JUMPER3" H 9610 4580 50  0000 C BNN
F 2 "obc_upsat:3-way_bridge_0603" H 9610 4480 50  0001 C CNN
F 3 "" H 9610 4480 50  0000 C CNN
	1    9610 4480
	1    0    0    -1  
$EndComp
Wire Wire Line
	9230 4480 9360 4480
Wire Wire Line
	9610 4580 9610 4710
Wire Wire Line
	9860 4480 9990 4480
Text Label 4800 2410 0    60   ~ 0
A1
Text Label 4800 2860 0    60   ~ 0
A2
Text Label 4800 3340 0    60   ~ 0
A5
Text Label 4800 4260 0    60   ~ 0
A6
Text Label 4800 3790 0    60   ~ 0
A7
Text Label 4800 4710 0    60   ~ 0
A8
Text Label 9610 2410 0    60   ~ 0
B1
Text Label 9610 2860 0    60   ~ 0
B2
Text Label 9610 3340 0    60   ~ 0
B5
Text Label 9610 4260 0    60   ~ 0
B6
Text Label 9610 3790 0    60   ~ 0
B7
Text Label 9610 4710 0    60   ~ 0
B8
Wire Wire Line
	5180 2180 5180 4710
Connection ~ 5180 2630
Connection ~ 5180 3110
Connection ~ 5180 3560
Connection ~ 5180 4030
Connection ~ 5180 4480
$Comp
L GND #PWR0102
U 1 1
P 5180 4710
F 0 "#PWR0102" H 5180 4460 50  0001 C CNN
F 1 "GND" H 5180 4560 50  0000 C CNN
F 2 "" H 5180 4710 50  0000 C CNN
F 3 "" H 5180 4710 50  0000 C CNN
	1    5180 4710
	1    0    0    -1  
$EndComp
Wire Wire Line
	9230 2180 9230 4710
Connection ~ 9230 2630
Connection ~ 9230 3110
Connection ~ 9230 3560
Connection ~ 9230 4030
Connection ~ 9230 4480
$Comp
L GND #PWR0103
U 1 1
P 9230 4710
F 0 "#PWR0103" H 9230 4460 50  0001 C CNN
F 1 "GND" H 9230 4560 50  0000 C CNN
F 2 "" H 9230 4710 50  0000 C CNN
F 3 "" H 9230 4710 50  0000 C CNN
	1    9230 4710
	1    0    0    -1  
$EndComp
Text Label 4420 2180 2    60   ~ 0
TX1
$Comp
L PWR_FLAG #FLG0104
U 1 1
P 6740 5920
F 0 "#FLG0104" H 6740 6015 50  0001 C CNN
F 1 "PWR_FLAG" H 6740 6100 50  0000 C CNN
F 2 "" H 6740 5920 50  0000 C CNN
F 3 "" H 6740 5920 50  0000 C CNN
	1    6740 5920
	1    0    0    -1  
$EndComp
Wire Wire Line
	6740 6030 6740 5920
Connection ~ 6740 6030
$Comp
L PWR_FLAG #FLG0105
U 1 1
P 4070 6720
F 0 "#FLG0105" H 4070 6815 50  0001 C CNN
F 1 "PWR_FLAG" H 4070 6900 50  0000 C CNN
F 2 "" H 4070 6720 50  0000 C CNN
F 3 "" H 4070 6720 50  0000 C CNN
	1    4070 6720
	1    0    0    -1  
$EndComp
Wire Wire Line
	4070 6720 4260 6720
Wire Wire Line
	4260 6720 4260 6840
Connection ~ 4260 6840
$Comp
L DART-4460 U5
U 1 1
P 8340 7630
F 0 "U5" H 4850 5660 60  0000 C CNN
F 1 "DART-4460" H 5050 5750 60  0000 C CNN
F 2 "obc_upsat:dart-4460" H 8640 8030 60  0001 C CNN
F 3 "" H 8640 8030 60  0000 C CNN
	1    8340 7630
	1    0    0    -1  
$EndComp
Wire Wire Line
	7070 2700 7070 2630
Connection ~ 7070 2630
Text Notes 5510 1980 0    79   ~ 0
The A and B sides of an unused data \nI/O pair must be held in the same state, \nboth at GND.
Text Notes 5520 5200 0    79   ~ 0
Use SPI or UART.\nSPI should be used for DART.
NoConn ~ 6290 6230
$EndSCHEMATC
